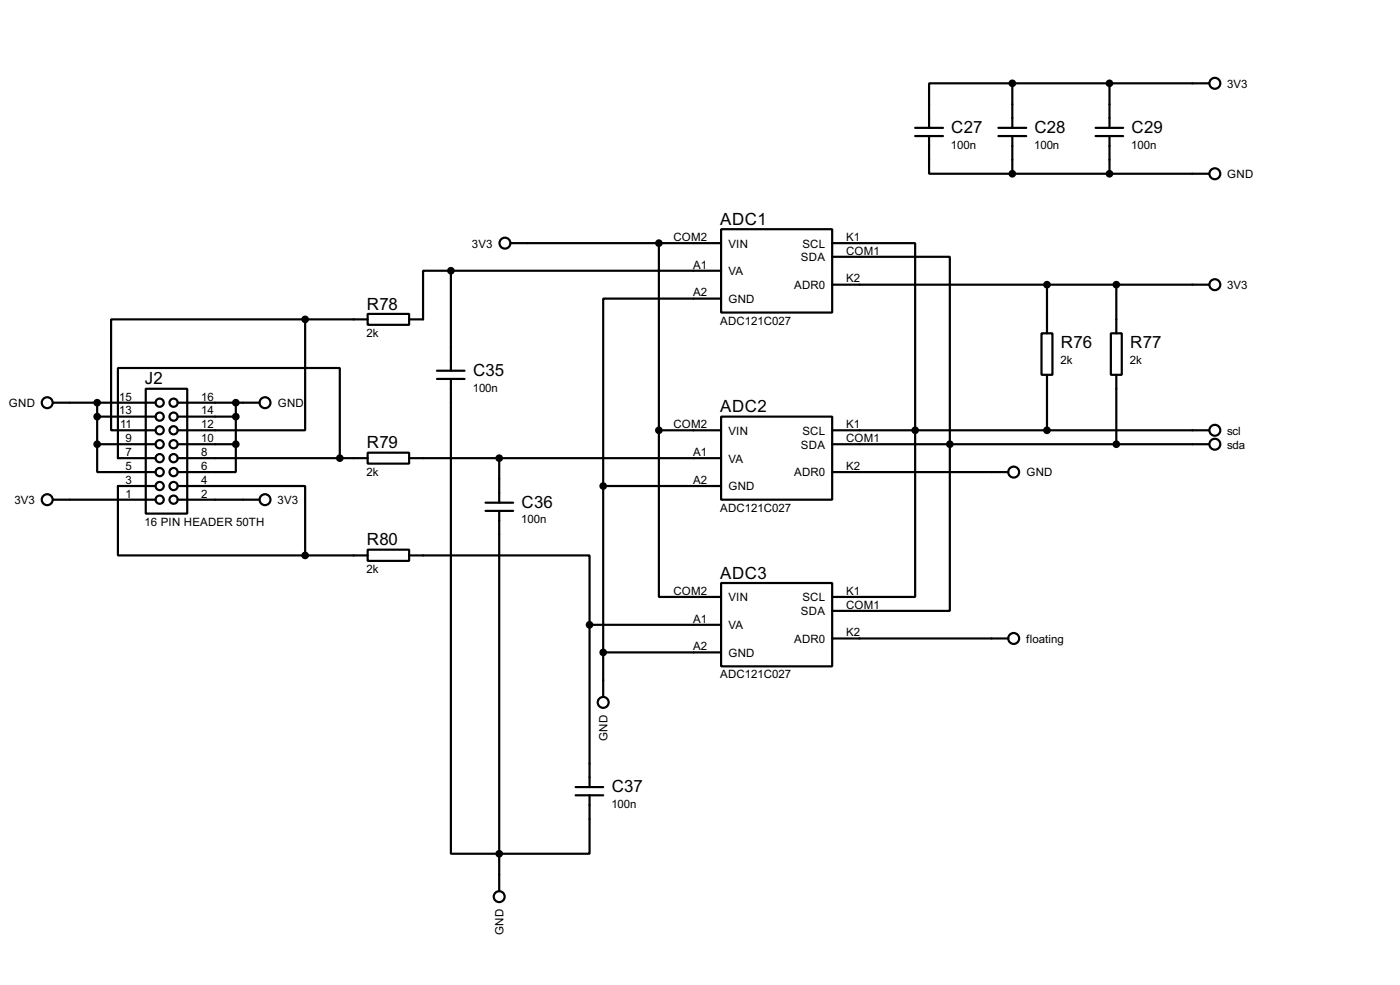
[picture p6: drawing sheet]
<svg xmlns="http://www.w3.org/2000/svg" width="256mm" height="180mm" viewBox="0 0 256 180" stroke-linecap="round" stroke-linejoin="round" font-family="sans-serif">
<g fill="none" stroke="#000" stroke-width=".4">
<path d="M185.5 15.3h-15.3v8.1M185.5 15.3v8.1M185.5 15.3h36M203.3 15.3v8.1M167.7 23.4h5.1M167.7 24.9h5.1M170.2 24.9v6.9h15.3M182.9 23.4h5.1M182.9 24.9h5.1M185.5 24.9v6.9M185.5 31.8h36M200.7 23.4h5.1"/>
<path d="M200.7 24.9h5.1M203.3 24.9v6.9M55.9 58.5v20.3h-23.3M55.9 58.5h-35.5v20.3h8.1M55.9 58.5h11.5M67.4 57.5h7.6v2h-7.6zM82.6 49.6h-5.1v8.9h-2.5M82.6 49.6h49.5M82.6 49.6v18.3M93.5 44.5h38.6M120.7 44.5v34.3M132.1 42h20.4v15.2h-20.4z"/>
<path d="M132.1 54.7h-21.6v34.3M152.5 44.5h15.2v64.8h-15.2M152.5 47h21.5v64.8h-21.5M152.5 52.1h69M191.8 52.1v8.9M204.5 52.1v8.9M9.7 73.7h18.8M17.8 76.3h10.7M17.8 73.7v7.6M26.7 71.2h7.6v22.8h-7.6zM32.6 76.3h10.6M32.6 73.7h15"/>
<path d="M43.2 73.7v7.6M80.1 67.9h5M80.1 69.4h5M82.6 69.4v86.9h25.4v-10.7M120.7 78.8v30.5h11.4M120.7 78.8h11.4M132.1 76.3h20.4v15.2h-20.4zM152.5 78.8h69M190.8 61h2v7.6h-2zM191.8 68.6v10.2M203.5 61h2v7.6h-2zM204.5 68.6v12.7"/>
<path d="M9.7 91.5h18.8M17.8 81.3v5.1h10.7M17.8 81.3h10.7M28.5 89h-6.9v12.7h34.3M28.5 83.9h-6.9v-16.5h40.7v16.5M32.6 89h23.3v12.7M32.6 81.3h10.6M32.6 91.5h15M32.6 83.9h34.8M43.2 81.3v5.1h-10.6M67.4 82.9h7.6v2h-7.6zM75 83.9h57.1"/>
<path d="M89 92h5M89 93.5h5M91.5 83.9v8.1M91.5 93.5v69.6M110.5 89h21.6M110.5 89v38.6M152.5 81.3h69M152.5 86.4h32.2M55.9 101.7h11.5M67.4 100.6h7.6v2.1h-7.6zM75 101.7h33v12.7M108 114.4h24.1"/>
<path d="M108 114.4v29.7M110.5 119.4h21.6M132.1 106.7h20.4v15.3h-20.4zM152.5 116.9h32.2M105.5 144.1h5M105.5 145.6h5"/>
<circle cx="222.5" cy="15.3" r="1"/>
<circle cx="222.5" cy="31.8" r="1"/>
<circle cx="92.5" cy="44.5" r="1"/>
<circle cx="222.5" cy="52.1" r="1"/>
<circle cx="8.6" cy="73.7" r="1"/>
<circle cx="29.2" cy="76.3" r=".75"/>
<circle cx="29.2" cy="78.8" r=".75"/>
<circle cx="29.2" cy="73.7" r=".75"/>
<circle cx="31.8" cy="73.7" r=".75"/>
<circle cx="31.8" cy="78.8" r=".75"/>
<circle cx="31.8" cy="76.3" r=".75"/>
<circle cx="48.5" cy="73.7" r="1"/>
<circle cx="222.5" cy="78.8" r="1"/>
<circle cx="8.6" cy="91.5" r="1"/>
<circle cx="29.2" cy="81.3" r=".75"/>
<circle cx="29.2" cy="83.9" r=".75"/>
<circle cx="29.2" cy="86.4" r=".75"/>
<circle cx="29.2" cy="89" r=".75"/>
<circle cx="29.2" cy="91.5" r=".75"/>
<circle cx="31.8" cy="86.4" r=".75"/>
<circle cx="31.8" cy="81.3" r=".75"/>
<circle cx="31.8" cy="83.9" r=".75"/>
<circle cx="31.8" cy="89" r=".75"/>
<circle cx="31.8" cy="91.5" r=".75"/>
<circle cx="48.5" cy="91.5" r="1"/>
<circle cx="185.7" cy="86.4" r="1"/>
<circle cx="222.5" cy="81.3" r="1"/>
<circle cx="185.7" cy="116.9" r="1"/>
<circle cx="110.5" cy="128.6" r="1"/>
<circle cx="91.4" cy="164.1" r="1"/>
</g>
<g fill="#000" stroke="#000" stroke-width=".4">
<circle cx="185.4" cy="15.3" r=".5"/>
<circle cx="203.2" cy="15.3" r=".5"/>
<circle cx="185.4" cy="31.8" r=".5"/>
<circle cx="203.2" cy="31.8" r=".5"/>
<circle cx="55.9" cy="58.5" r=".5"/>
<circle cx="82.6" cy="49.6" r=".5"/>
<circle cx="120.7" cy="44.5" r=".5"/>
<circle cx="191.8" cy="52.1" r=".5"/>
<circle cx="204.5" cy="52.1" r=".5"/>
<circle cx="17.8" cy="73.7" r=".5"/>
<circle cx="17.8" cy="76.3" r=".5"/>
<circle cx="43.2" cy="76.3" r=".5"/>
<circle cx="43.2" cy="73.7" r=".5"/>
<circle cx="120.7" cy="78.8" r=".5"/>
<circle cx="167.6" cy="78.8" r=".5"/>
<circle cx="191.8" cy="78.8" r=".5"/>
<circle cx="17.8" cy="81.3" r=".5"/>
<circle cx="43.2" cy="81.3" r=".5"/>
<circle cx="62.2" cy="83.9" r=".5"/>
<circle cx="91.4" cy="83.9" r=".5"/>
<circle cx="110.5" cy="89" r=".5"/>
<circle cx="174" cy="81.3" r=".5"/>
<circle cx="204.5" cy="81.3" r=".5"/>
<circle cx="55.9" cy="101.7" r=".5"/>
<circle cx="108" cy="114.4" r=".5"/>
<circle cx="110.5" cy="119.4" r=".5"/>
<circle cx="91.4" cy="156.3" r=".5"/>
</g>
<g font-size="3.5">
<text x="174.3" y="24.3">C27</text>
<text x="189.5" y="24.3">C28</text>
<text x="207.3" y="24.3">C29</text>
<text x="132" y="41.2">ADC1</text>
<text x="67.2" y="56.7">R78</text>
<text x="194.4" y="63.7">R76</text>
<text x="207.1" y="63.7">R77</text>
<text x="26.6" y="70.4">J2</text>
<text x="86.7" y="68.8">C35</text>
<text x="132" y="75.5">ADC2</text>
<text x="67.2" y="82.1">R79</text>
<text x="95.6" y="92.9">C36</text>
<text x="67.2" y="99.8">R80</text>
<text x="132" y="105.9">ADC3</text>
<text x="112.1" y="145">C37</text>
</g>
<g font-size="2.4">
<text x="224.8" y="16.1">3V3</text>
<text x="174.2" y="27.2">100n</text>
<text x="189.4" y="27.2">100n</text>
<text x="207.3" y="27.2">100n</text>
<text x="224.8" y="32.6">GND</text>
<text x="86.5" y="45.3">3V3</text>
<text x="123.4" y="44.1">COM2</text>
<text x="133.4" y="45.3">VIN</text>
<text x="146.7" y="47.8">SDA</text>
<text x="147" y="45.3">SCL</text>
<text x="155" y="44.1">K1</text>
<text x="155" y="46.6">COM1</text>
<text x="127" y="49.2">A1</text>
<text x="133.4" y="50.4">VA</text>
<text x="145.5" y="52.9">ADR0</text>
<text x="155" y="51.7">K2</text>
<text x="224.8" y="52.9">3V3</text>
<text x="127" y="54.3">A2</text>
<text x="131.9" y="59.4">ADC121C027</text>
<text x="133.4" y="55.4">GND</text>
<text x="67.2" y="61.7">2k</text>
<text x="86.6" y="71.7">100n</text>
<text x="194.3" y="66.6">2k</text>
<text x="207" y="66.6">2k</text>
<text x="1.6" y="74.5">GND</text>
<text x="21.9" y="75.8">13</text>
<text x="21.9" y="73.3">15</text>
<text x="36.9" y="75.8">14</text>
<text x="36.9" y="73.3">16</text>
<text x="50.9" y="74.5">GND</text>
<text x="22" y="78.3">11</text>
<text x="23" y="83.5">7</text>
<text x="23" y="80.9">9</text>
<text x="36.9" y="83.5">8</text>
<text x="36.9" y="80.9">10</text>
<text x="36.9" y="78.3">12</text>
<text x="123.4" y="78.3">COM2</text>
<text x="127" y="83.5">A1</text>
<text x="133.4" y="79.6">VIN</text>
<text x="146.7" y="82.1">SDA</text>
<text x="147" y="79.6">SCL</text>
<text x="155" y="78.3">K1</text>
<text x="155" y="80.9">COM1</text>
<text x="224.8" y="82.1">sda</text>
<text x="224.8" y="79.6">scl</text>
<text x="23" y="88.5">3</text>
<text x="23" y="86">5</text>
<text x="36.9" y="88.5">4</text>
<text x="36.9" y="86">6</text>
<text x="67.2" y="87.1">2k</text>
<text x="127" y="88.5">A2</text>
<text x="133.4" y="89.8">GND</text>
<text x="133.4" y="84.7">VA</text>
<text x="145.5" y="87.2">ADR0</text>
<text x="155" y="86">K2</text>
<text x="188" y="87.2">GND</text>
<text x="2.7" y="92.3">3V3</text>
<text x="23" y="91.1">1</text>
<text x="36.9" y="91.1">2</text>
<text x="50.9" y="92.3">3V3</text>
<text x="95.5" y="95.8">100n</text>
<text x="131.9" y="93.7">ADC121C027</text>
<text x="26.5" y="96.2">16 PIN HEADER 50TH</text>
<text x="67.2" y="104.9">2k</text>
<text x="123.4" y="108.9">COM2</text>
<text x="127" y="114">A1</text>
<text x="133.4" y="110.1">VIN</text>
<text x="146.7" y="112.6">SDA</text>
<text x="147" y="110.1">SCL</text>
<text x="155" y="108.9">K1</text>
<text x="155" y="111.4">COM1</text>
<text x="127" y="119">A2</text>
<text x="133.4" y="115.2">VA</text>
<text x="145.5" y="117.7">ADR0</text>
<text x="155" y="116.5">K2</text>
<text x="188" y="117.7">floating</text>
<text x="131.9" y="124.2">ADC121C027</text>
<text x="133.4" y="120.2">GND</text>
<text x="111.3" y="135.6" transform="rotate(-90 111.3 135.6)">GND</text>
<text x="112" y="147.9">100n</text>
<text x="92.3" y="171.2" transform="rotate(-90 92.3 171.2)">GND</text>
</g>
</svg>
